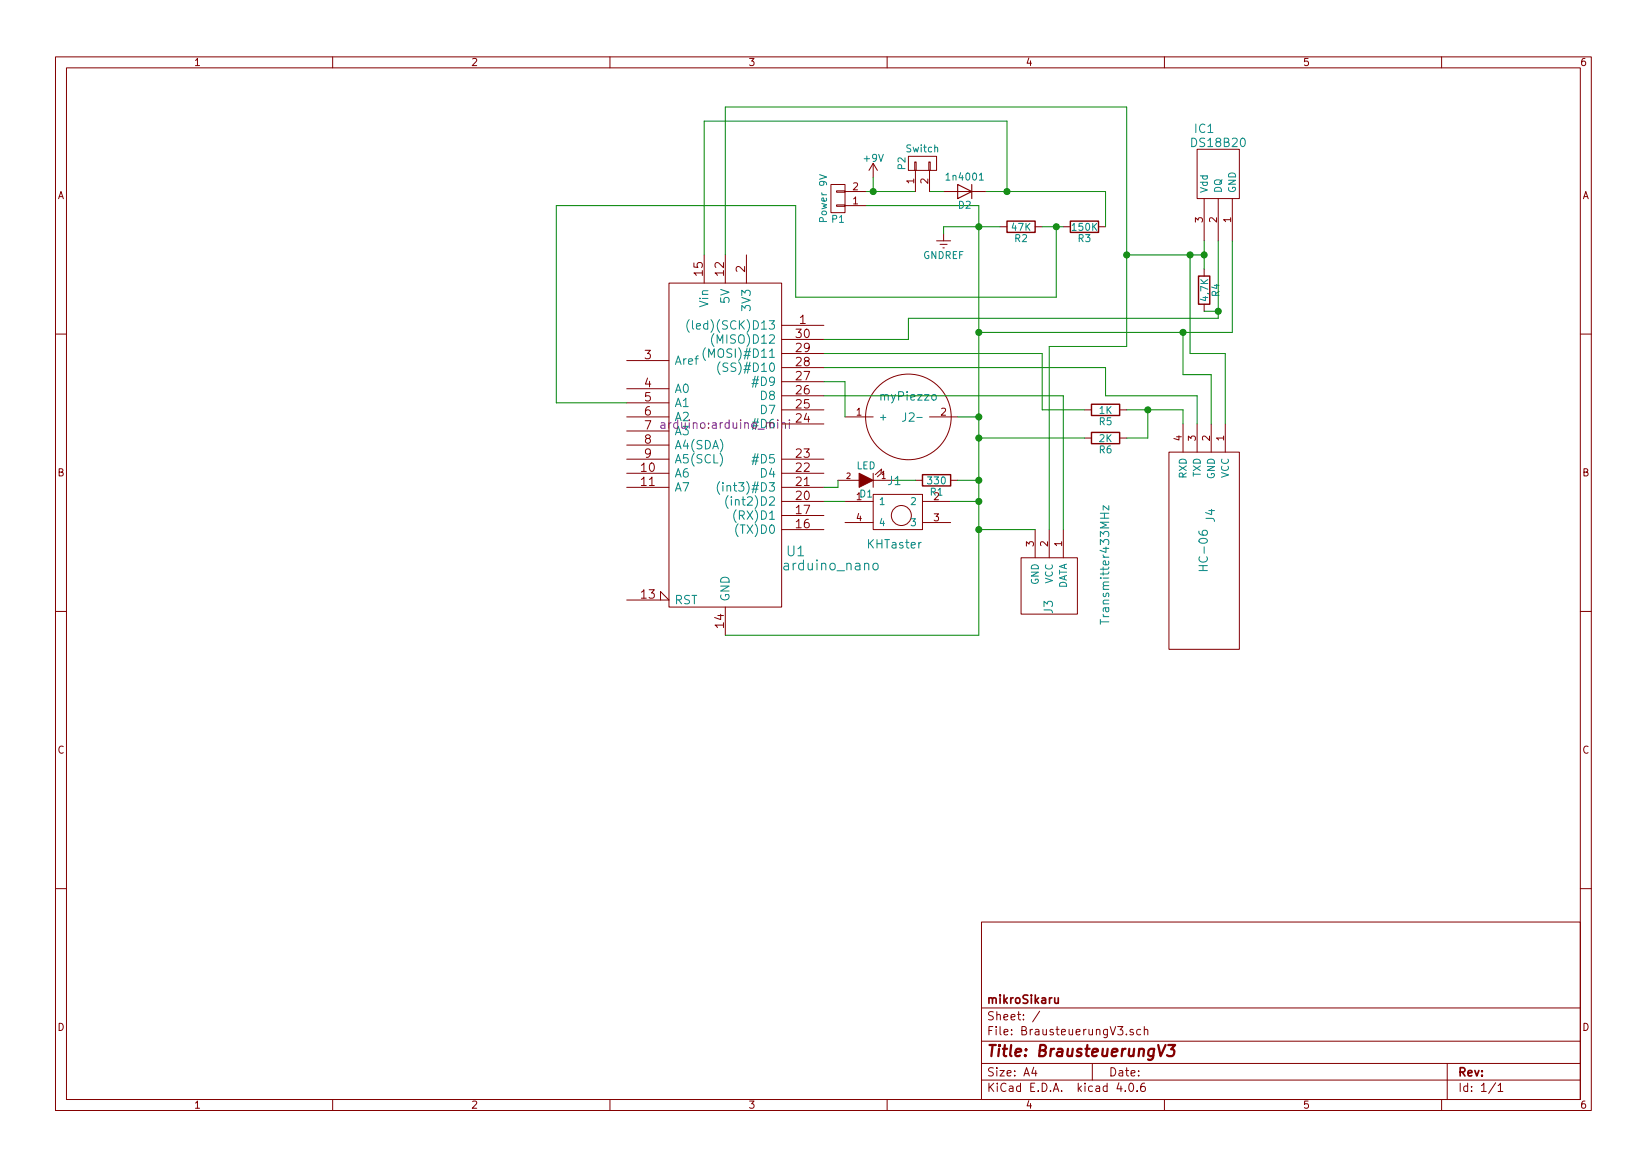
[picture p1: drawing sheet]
<svg xmlns="http://www.w3.org/2000/svg" width="297mm" height="210mm" viewBox="0 0 297 210" stroke-linecap="round" stroke-linejoin="round" font-family="sans-serif">
<g fill="none" stroke="#840000" stroke-width=".18">
<path d="M10 10.3h277v189.9h-277zM12 12.2h273v186.1h-273zM60 10.3v1.9M110 10.3v1.9M160 10.3v1.9M210 10.3v1.9M260 10.3v1.9M149.9 33.3h2.5v5h-2.5zM150.9 34.4h1.5v.3h-1.5zM150.9 37h1.5v.2h-1.5zM152.4 37.1h3.8M152.4 34.5h3.8"/>
<path d="M157.5 29.5v2.5M157.5 29.5l-.8 1.2M157.5 29.5l.7 1.2M163.8 28.2h5.1v2.5h-5.1zM165 29.2h.2v1.5h-.2zM165.1 30.7v3.8M167.5 29.2h.3v1.5h-.3zM167.6 30.7v3.8M170.2 34.5h7.6M215.9 26.9h7.6v8.9h-7.6zM217.2 35.8v7.6M219.7 35.8v7.6"/>
<path d="M222.2 35.8v7.6M120.6 51h20.4v58.5h-20.4zM127 46v5M130.8 46v5M134.6 46v5M141 58.7h7.6M168.9 43.4h2.5M169.5 44.1h1.3M170.1 44.7h.2M170.2 42.2v1.2M180.3 40.9h1.3M186.7 40.9h1.3"/>
<path d="M191.8 40.9h1.2M198.1 40.9h1.3M217.2 48.5v1.3M217.2 54.9v1.2M10 60.2h2M113 65h7.6M113 70.1h7.6M113 72.6h7.6M113 75.2h7.6M113 77.7h7.6M141 61.2h7.6M141 76.4h7.6"/>
<path d="M141 73.9h7.6M141 71.4h7.6M141 68.8h7.6M141 66.3h7.6M141 63.7h7.6M152.4 75.2h5.1M167.6 75.2h5.1M195.6 73.9h1.2M195.6 79h1.2M201.9 73.9h1.3M201.9 79h1.3M213.4 76.4v5.1"/>
<path d="M215.9 76.4v5.1M218.4 76.4v5.1M221 76.4v5.1M285 60.2h2M113 80.3h7.6M113 82.8h7.6M113 85.3h7.6M113 87.9h7.6M141 82.8h7.6M141 85.3h7.6M141 90.4h7.6M141 87.9h7.6"/>
<path d="M141 95.5h7.6M141 93h7.6M151.1 86.6h3.8M152.4 90.4h5.1M152.4 94.2h5.1M157.5 89.1h8.9v6.4h-8.9zM157.5 86.6h3.8M157.5 85.3v2.6M158.9 85.2l.1-.6-1.1 1M159.3 85.6l.1-.6-1.2 1M165.1 86.6h1.3M166.4 90.4h5"/>
<path d="M166.4 94.2h5M171.4 86.6h1.3M186.7 95.5v5.1M189.2 95.5v5.1M191.8 95.5v5.1M210.8 81.5h12.7v35.6h-12.7zM10 110.3h2M113 108.2h7.6l-1.5-1.5v1.5M130.8 109.5v5M184.1 100.6h10.2v10.1h-10.2zM285 110.3h2M10 160.2h2"/>
<path d="M177 166.3h108v32h-108zM285 160.2h2M60 198.3v1.9M110 198.3v1.9M160 198.3v1.9M177 194.8h108M177 191.8h108M177 187.8h108M177 181.8h108M186.4 192.5l-.3 1h.9M186.8 193v1M187.5 182.3l-1.3 2"/>
<path d="M197 191.8v3M201.8 195.2l-.4 1.1h1M202.9 196.7v.1M203.1 186.5v.1M203.8 195.4l.1-.1a.81 .81 0 0 1 .6 .6 .81 .81 0 0 1-.3 .8l-.1 .1a.8 .8 0 0 1-.6-.6 .8 .8 0 0 1 .3-.8zM204.4 185.7a.37 .37 0 0 0-.6 .1l.1 .2 .5 .2v.1l-.2 .3-.4-.1M205.1 196.7v.1M205.7 185.7l-.4-.1-.3 .3 .1 .6 .2 .1 .4-.1M206.4 185.7l.2-.1 .4 .1v.9M206.4 185.1v1.5M206.4 195.3a.59 .59 0 0 0-.7 .7l.1 .7 .2 .1 .5-.1 .1-.5-.2-.2-.4-.1-.3 .3M210 198.3v1.9"/>
<path d="M260 198.3v1.9M261 191.8v6.5M269.7 195.2l-1.2 2M270.2 195.8l.4-.5v1.5M270.2 196.8h.8"/>
<circle cx="163.8" cy="75.2" r="7.7"/>
<circle cx="162.6" cy="93" r="1.8"/>
</g>
<path d="M208.9 188.4l.4 2 .9-2M210.7 188.4h1.2l-.7 .8a.48 .48 0 0 1 .6 .4l-.1 .5-.2 .2-.7 .1-.3-.1" fill="none" stroke="#840000" stroke-width=".41"/>
<path d="M190.2 179.9l.1 .9 .4 .1 .2-.1M190.9 179.9v1" fill="none" stroke="#840000" stroke-width=".3"/>
<path d="M181.6 39.9h5.1v2h-5.1zM193 39.9h5.1v2h-5.1zM216.2 49.8h2v5.1h-2zM196.8 72.9h5.1v2h-5.1zM196.8 78h5.1v2h-5.1zM166.4 85.6h5v2h-5z" fill="none" stroke="#840000" stroke-width=".25"/>
<path d="M154.9 85.3l2.6 1.3-2.6 1.3z" fill="#840000" stroke="#840000" stroke-width=".18"/>
<g fill="none" stroke="#008484" stroke-width=".18">
<path d="M147.8 31.5l1.3 .4-1.3 .4M176.6 32.5h.7M124.3 57.6a1.75 1.75 0 0 0 0 2.3M124.9 57.8v1.4l.2 .2M127.2 62.7a1.75 1.75 0 0 0 0 2.3M128.8 60.2a1.75 1.75 0 0 0 0 2.3M129.9 65.2a1.75 1.75 0 0 0 0 2.4M165.4 75.3h.9M129.8 86.8a1.75 1.75 0 0 0 0 2.3M131.3 89.4a1.75 1.75 0 0 0 0 2.3M200 91.2v.8l-1-.8v.8M157.6 101.6a.49 .49 0 0 1 .8 .3l-.1 .7a.49 .49 0 0 1-.5 .2 .49 .49 0 0 1-.4-.4v-.5z"/>
<path d="M198.5 111.7v.9"/>
</g>
<path d="M119.9 76.6l-.5 .1a.3 .3 0 0 0-.2 .2 .3 .3 0 0 0 .2 .3h.5M141 76.4l.1-.1a.36 .36 0 0 1 .6 .1v.8M141 76.2v1M142.4 75.7v.2M142.4 76.2v1" fill="none" stroke="#840084" stroke-width=".18"/>
<g fill="none" stroke="#008400" stroke-width=".18">
<path d="M156.2 37.1h20.3v77.4h-45.7M156.2 34.5h8.9M157.5 32v2.5M167.6 34.5h2.6M177.8 34.5h21.6v6.4M181.6 34.5v-12.7h-54.6v24.2M130.8 46v-26.7h72.4v43.2h-14v33M180.3 40.9h-10.1v1.3M188 40.9h3.8M190.5 40.9v12.7h-47v-16.5h-43.2v35.5h12.7M203.2 46h14M213.4 59.9v7.7h5v8.8"/>
<path d="M214.6 46v17.7h6.4v12.7M217.2 43.4v5.1M217.2 56.1h2.5M219.7 43.4v14h-55.9v3.8h-15.2M222.2 43.4v16.5h-45.7M148.6 63.7h39.4v10.2h7.6M148.6 66.3h50.8v5.1h16.5v5M148.6 71.4h43.2v24.1M148.6 68.8h3.8v6.4M172.7 75.2h3.8M176.5 79h19.1M203.2 73.9h10.2v2.5"/>
<path d="M207 73.9v5.1h-3.8M148.6 90.4h3.8M151.1 86.6v1.3h-2.5M161.3 86.6h3.8M171.4 90.4h5.1M172.7 86.6h3.8M176.5 95.5h10.2"/>
</g>
<g fill="#008400" stroke="#008400" stroke-width=".25">
<circle cx="190.5" cy="40.9" r=".51"/>
<circle cx="176.5" cy="40.9" r=".51"/>
<circle cx="176.5" cy="90.4" r=".51"/>
<circle cx="203.2" cy="46" r=".51"/>
<circle cx="217.2" cy="46" r=".51"/>
<circle cx="176.5" cy="59.9" r=".51"/>
<circle cx="219.7" cy="56.1" r=".51"/>
<circle cx="213.4" cy="59.9" r=".51"/>
<circle cx="214.6" cy="46" r=".51"/>
<circle cx="176.5" cy="75.2" r=".51"/>
<circle cx="176.5" cy="95.5" r=".51"/>
<circle cx="176.5" cy="86.6" r=".51"/>
<circle cx="181.6" cy="34.5" r=".51"/>
<circle cx="207" cy="73.9" r=".51"/>
<circle cx="176.5" cy="79" r=".51"/>
<circle cx="157.5" cy="34.5" r=".51"/>
</g>
<path d="M172.7 33.3l2.6 1.2-2.6 1.3zM175.3 33.3v2.5" fill="none" stroke="#840000" stroke-width=".2"/>
<text font-size="2.8" fill="#840000" x="178" y="190.5">Title: BrausteuerungV3</text>
<g font-size="2.5" fill="#008484">
<text x="141.9" y="100.3">U1</text>
<text x="141.7" y="102.8">arduino_nano</text>
</g>
<g font-size="2.1" fill="#008484">
<text x="215.5" y="24">IC1</text>
<text x="215.1" y="26.5">DS18B20</text>
<text x="125.7" y="59.4">(led)(SCK)D13</text>
<text x="127.8" y="55.4" transform="rotate(-90 127.8 55.4)">Vin</text>
<text x="131.6" y="54.7" transform="rotate(-90 131.6 54.7)">5V</text>
<text x="135.4" y="55.8" transform="rotate(-90 135.4 55.8)">3V3</text>
<text x="121.7" y="65.8">Aref</text>
<text x="128" y="64.5">(MOSI)#D11</text>
<text x="129.2" y="62">(MISO)D12</text>
<text x="121.7" y="70.9">A0</text>
<text x="130.6" y="67.1">(SS)#D10</text>
<text x="136.1" y="69.6">#D9</text>
<text x="121.7" y="73.4">A1</text>
<text x="137.2" y="74.7">D7</text>
<text x="137.2" y="72.1">D8</text>
<text x="159" y="72.2">myPiezzo</text>
<text x="162.7" y="76">J2</text>
<text x="121.7" y="81">A4(SDA)</text>
<text x="121.7" y="83.6">A5(SCL)</text>
<text x="136.1" y="83.6">#D5</text>
<text x="121.7" y="86.1">A6</text>
<text x="121.7" y="88.6">A7</text>
<text x="130.9" y="88.6">(int3)#D3</text>
<text x="137.2" y="86.1">D4</text>
<text x="160.1" y="87.5">J1</text>
<text x="132.1" y="91.2">(int2)D2</text>
<text x="132.9" y="93.7">(RX)D1</text>
<text x="219.1" y="94.1" transform="rotate(-90 219.1 94.1)">J4</text>
<text x="133.1" y="96.3">(TX)D0</text>
<text x="156.6" y="98.9">KHTaster</text>
<text x="217.8" y="102.4" transform="rotate(-90 217.8 102.4)">HC-06</text>
<text x="121.7" y="109">RST</text>
<text x="131.6" y="108.5" transform="rotate(-90 131.6 108.5)">GND</text>
<text x="189.9" y="110.6" transform="rotate(-90 189.9 110.6)">J3</text>
<text x="200.1" y="111.6" transform="rotate(-90 200.1 111.6)">Transmitter433MHz</text>
</g>
<g font-size="2.1" fill="#840000">
<text x="126.7" y="49.7" transform="rotate(-90 126.7 49.7)">15</text>
<text x="130.6" y="49.7" transform="rotate(-90 130.6 49.7)">12</text>
<text x="134.4" y="49.1" transform="rotate(-90 134.4 49.1)">2</text>
<text x="144.2" y="58.4">1</text>
<text x="116.3" y="64.8">3</text>
<text x="143.6" y="61">30</text>
<text x="143.6" y="63.5">29</text>
<text x="116.3" y="69.8">4</text>
<text x="143.6" y="71.1">26</text>
<text x="143.6" y="68.6">27</text>
<text x="143.6" y="66">28</text>
<text x="116.3" y="72.4">5</text>
<text x="116.3" y="74.9">6</text>
<text x="116.3" y="77.5">7</text>
<text x="143.6" y="76.2">24</text>
<text x="143.6" y="73.7">25</text>
<text x="116.3" y="80">8</text>
<text x="116.3" y="82.5">9</text>
<text x="143.6" y="82.5">23</text>
<text x="115.7" y="85.1">10</text>
<text x="115.7" y="87.6">11</text>
<text x="143.6" y="87.6">21</text>
<text x="143.6" y="85.1">22</text>
<text x="143.6" y="90.2">20</text>
<text x="143.6" y="95.2">16</text>
<text x="143.6" y="92.7">17</text>
<text x="115.7" y="107.9">13</text>
<text x="130.6" y="113.2" transform="rotate(-90 130.6 113.2)">14</text>
<text x="178" y="184">Sheet: /</text>
<text x="178" y="181">mikroSikaru</text>
<text x="178" y="186.7">File: BrausteuerungV3.sch</text>
<text x="178" y="196.9">KiCad E.D.A. kicad 4.0.6</text>
<text x="178" y="194.1">Size: A4</text>
<text x="200" y="194.1">Date:</text>
<text x="263" y="194.1">Rev:</text>
<text x="263" y="196.9">Id: 1/1</text>
</g>
<g font-size="2.1" fill="#840084">
<text x="119.9" y="77.3">arduino:arduino_mini</text>
<text x="121.7" y="75.9">A2</text>
<text x="136.1" y="77.2">#D6</text>
<text x="121.7" y="78.5">A3</text>
</g>
<g font-size="1.8" fill="#840000">
<text x="35" y="11.9">1</text>
<text x="85" y="11.9">2</text>
<text x="135" y="11.9">3</text>
<text x="185" y="11.9">4</text>
<text x="235" y="11.9">5</text>
<text x="285" y="11.9">6</text>
<text x="10.4" y="35.9">A</text>
<text x="153.8" y="34.3">2</text>
<text x="164.8" y="33.1" transform="rotate(-90 164.8 33.1)">1</text>
<text x="167.4" y="33.1" transform="rotate(-90 167.4 33.1)">2</text>
<text x="285.4" y="35.9">A</text>
<text x="153.8" y="36.8">1</text>
<text x="216.9" y="40.1" transform="rotate(-90 216.9 40.1)">3</text>
<text x="219.5" y="40.1" transform="rotate(-90 219.5 40.1)">2</text>
<text x="222" y="40.1" transform="rotate(-90 222 40.1)">1</text>
<text x="154.5" y="74.9">1</text>
<text x="169.7" y="74.9">2</text>
<text x="213.1" y="79.5" transform="rotate(-90 213.1 79.5)">4</text>
<text x="215.6" y="79.5" transform="rotate(-90 215.6 79.5)">3</text>
<text x="218.2" y="79.5" transform="rotate(-90 218.2 79.5)">2</text>
<text x="220.7" y="79.5" transform="rotate(-90 220.7 79.5)">1</text>
<text x="10.4" y="85.9">B</text>
<text x="285.4" y="85.9">B</text>
<text x="154.5" y="90.2">1</text>
<text x="154.5" y="94">4</text>
<text x="168.4" y="90.2">2</text>
<text x="168.4" y="94">3</text>
<text x="186.4" y="98.5" transform="rotate(-90 186.4 98.5)">3</text>
<text x="189" y="98.5" transform="rotate(-90 189 98.5)">2</text>
<text x="191.5" y="98.5" transform="rotate(-90 191.5 98.5)">1</text>
<text x="10.4" y="135.9">C</text>
<text x="285.4" y="135.9">C</text>
<text x="10.4" y="185.9">D</text>
<text x="285.4" y="185.9">D</text>
<text x="35" y="199.9">1</text>
<text x="85" y="199.9">2</text>
<text x="135" y="199.9">3</text>
<text x="185" y="199.9">4</text>
<text x="235" y="199.9">5</text>
<text x="285" y="199.9">6</text>
</g>
<g font-size="1.8" fill="#008484">
<text x="155.9" y="29.2">+9V</text>
<text x="163.5" y="27.5">Switch</text>
<text x="163.3" y="30.5" transform="rotate(-90 163.3 30.5)">P2</text>
<text x="171" y="32.5">1n4001</text>
<text x="217.8" y="34.8" transform="rotate(-90 217.8 34.8)">Vdd</text>
<text x="220.3" y="34.8" transform="rotate(-90 220.3 34.8)">DQ</text>
<text x="222.9" y="34.8" transform="rotate(-90 222.9 34.8)">GND</text>
<text x="149.1" y="39.8" transform="rotate(-90 149.1 39.8)">Power 9V</text>
<text x="150.1" y="40.2">P1</text>
<text x="172.9" y="37.6">D2</text>
<text x="182.5" y="41.6">47K</text>
<text x="193.5" y="41.6">150K</text>
<text x="166.4" y="46.7">GNDREF</text>
<text x="183" y="43.6">R2</text>
<text x="194.5" y="43.6">R3</text>
<text x="219.9" y="53.4" transform="rotate(-90 219.9 53.4)">R4</text>
<text x="217.9" y="54.2" transform="rotate(-90 217.9 54.2)">4,7K</text>
<text x="158.5" y="75.8">+</text>
<text x="198.3" y="76.7">R5</text>
<text x="198.3" y="74.6">1K</text>
<text x="198.3" y="81.7">R6</text>
<text x="198.3" y="79.7">2K</text>
<text x="154.4" y="84.6">LED</text>
<text x="155.1" y="89.7">D1</text>
<text x="167.4" y="87.3">330</text>
<text x="167.8" y="89.4">R1</text>
<text x="214" y="86.3" transform="rotate(-90 214 86.3)">RXD</text>
<text x="216.5" y="86.1" transform="rotate(-90 216.5 86.1)">TXD</text>
<text x="219.1" y="86.5" transform="rotate(-90 219.1 86.5)">GND</text>
<text x="221.6" y="86.3" transform="rotate(-90 221.6 86.3)">VCC</text>
<text x="158.5" y="91.1">1</text>
<text x="158.5" y="94.9">4</text>
<text x="164.4" y="91.1">2</text>
<text x="164.4" y="94.9">3</text>
<text x="187.3" y="105.5" transform="rotate(-90 187.3 105.5)">GND</text>
<text x="189.9" y="105.3" transform="rotate(-90 189.9 105.3)">VCC</text>
<text x="192.4" y="106.5" transform="rotate(-90 192.4 106.5)">DATA</text>
</g>
<g font-size="1.4" fill="#840000">
<text x="152.7" y="86.4">2</text>
<text x="159" y="86.4">1</text>
</g>
</svg>
